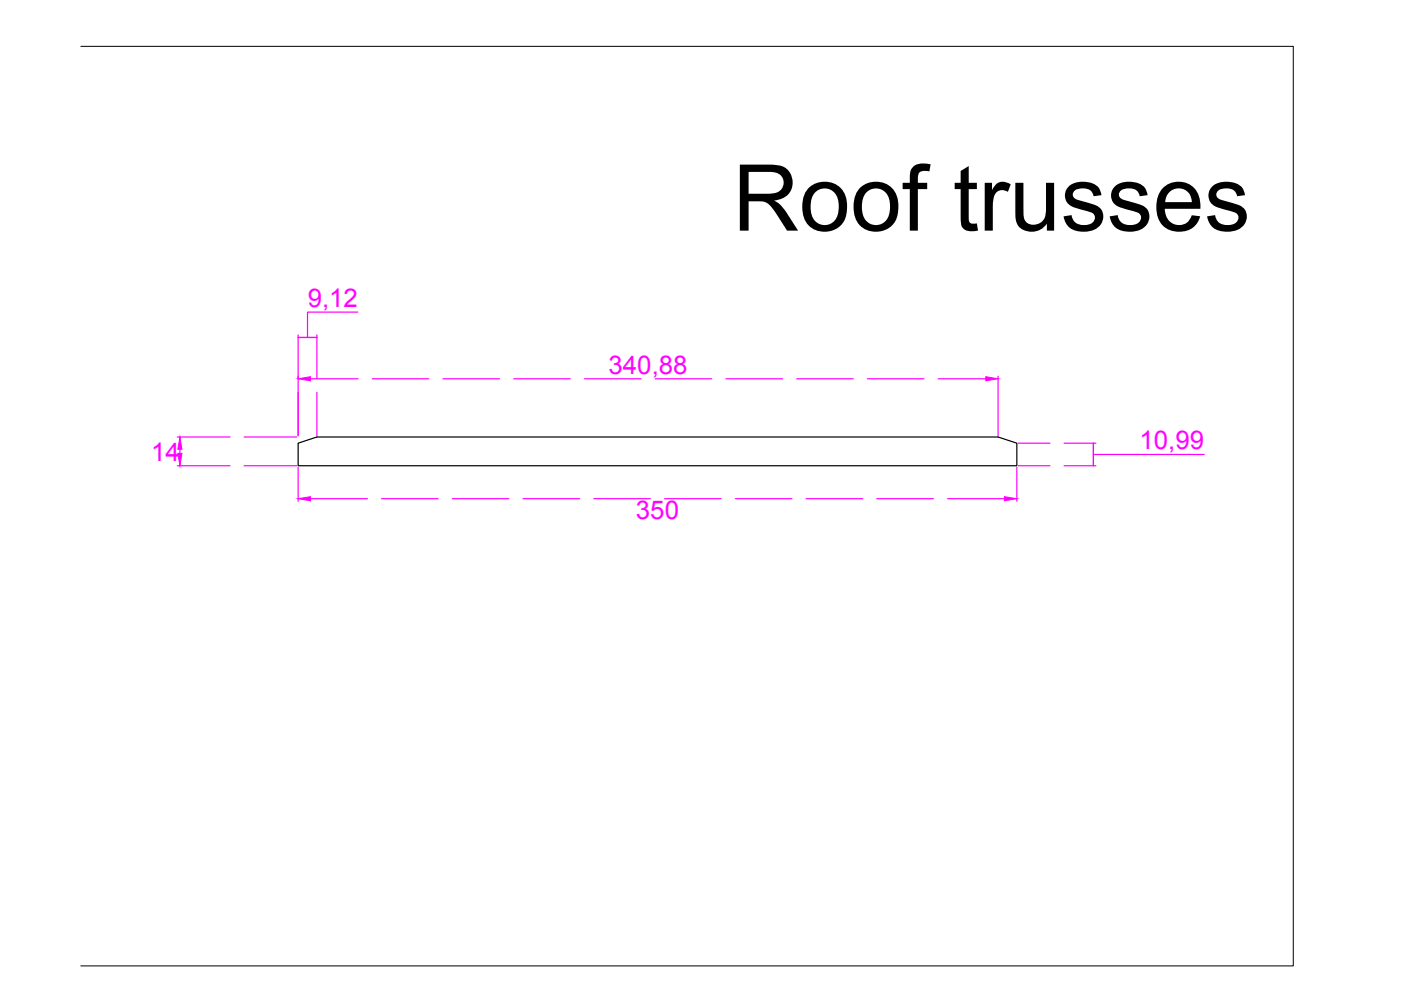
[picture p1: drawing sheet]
<svg xmlns="http://www.w3.org/2000/svg" width="297mm" height="210mm" viewBox="0 0 297 210" stroke-linecap="round" stroke-linejoin="round" font-family="sans-serif">
<!-- layer: 0 -->
<path d="M63.2 94l4-1.3h144.4l4 1.3v4.7h-152.4z" fill="none" stroke="#000" stroke-width=".25"/>
<g fill="none" stroke="#f0f" stroke-width=".25">
<path d="M63.2 71v21.4M67.2 71.6h-4h4M67.2 71v9.2M75.9 66.2h-10.7v5.4M211.6 79.8v12.6M37.6 98.7h11.2M37.6 92.7h11.2M38.1 95.3v.8M51.8 98.7h11.1M51.8 92.7h11.1M63.2 99v7.3M65.8 80.3h10.1"/>
<path d="M67.2 83.2v9.2M78.9 80.3h12M93.9 80.3h12M108.9 80.3h12M123.9 80.3h12M138.9 80.3h12M153.9 80.3h12M168.9 80.3h12M183.9 80.3h12M198.9 80.3h10.1M215.6 99v7.3M215.9 94h6.7"/>
<path d="M215.9 98.7h6.7M225.6 94h6.8M225.6 98.7h6.8M231.8 96.4h23.5M231.8 94v4.7v-4.7M65.8 105.7h12.1M80.9 105.7h12M95.9 105.7h12M110.9 105.7h12M125.9 105.7h12M140.9 105.7h12M155.9 105.7h12"/>
<path d="M170.9 105.7h12M185.9 105.7h12M200.9 105.7h12.1"/>
</g>
<g fill="#f0f" stroke="#f0f" stroke-width=".21">
<path d="M63.2 105.7l2.6-.4v.9z"/>
<path d="M213 105.3l2.6 .4-2.6 .5z"/>
<path d="M209 79.9l2.6 .4-2.6 .4z"/>
<path d="M63.2 80.3l2.6-.4v.8z"/>
<path d="M37.7 96.1h.9l-.5 2.6z"/>
<path d="M38.1 92.7l.5 2.6h-.9z"/>
</g>
<path d="M17.1 9.8h257.1v195h-257.1" fill="none" stroke="#000" stroke-width=".21"/>
<text font-size="19.6" x="155.3" y="48.9">Roof trusses</text>
<g font-size="5.5" fill="#f0f">
<text x="65.2" y="65.1">9,12</text>
<text x="129" y="79.3">340,88</text>
<text x="241.6" y="95.3">10,99</text>
<text x="32.1" y="97.7">14</text>
<text x="134.8" y="109.9">350</text>
</g>
</svg>
